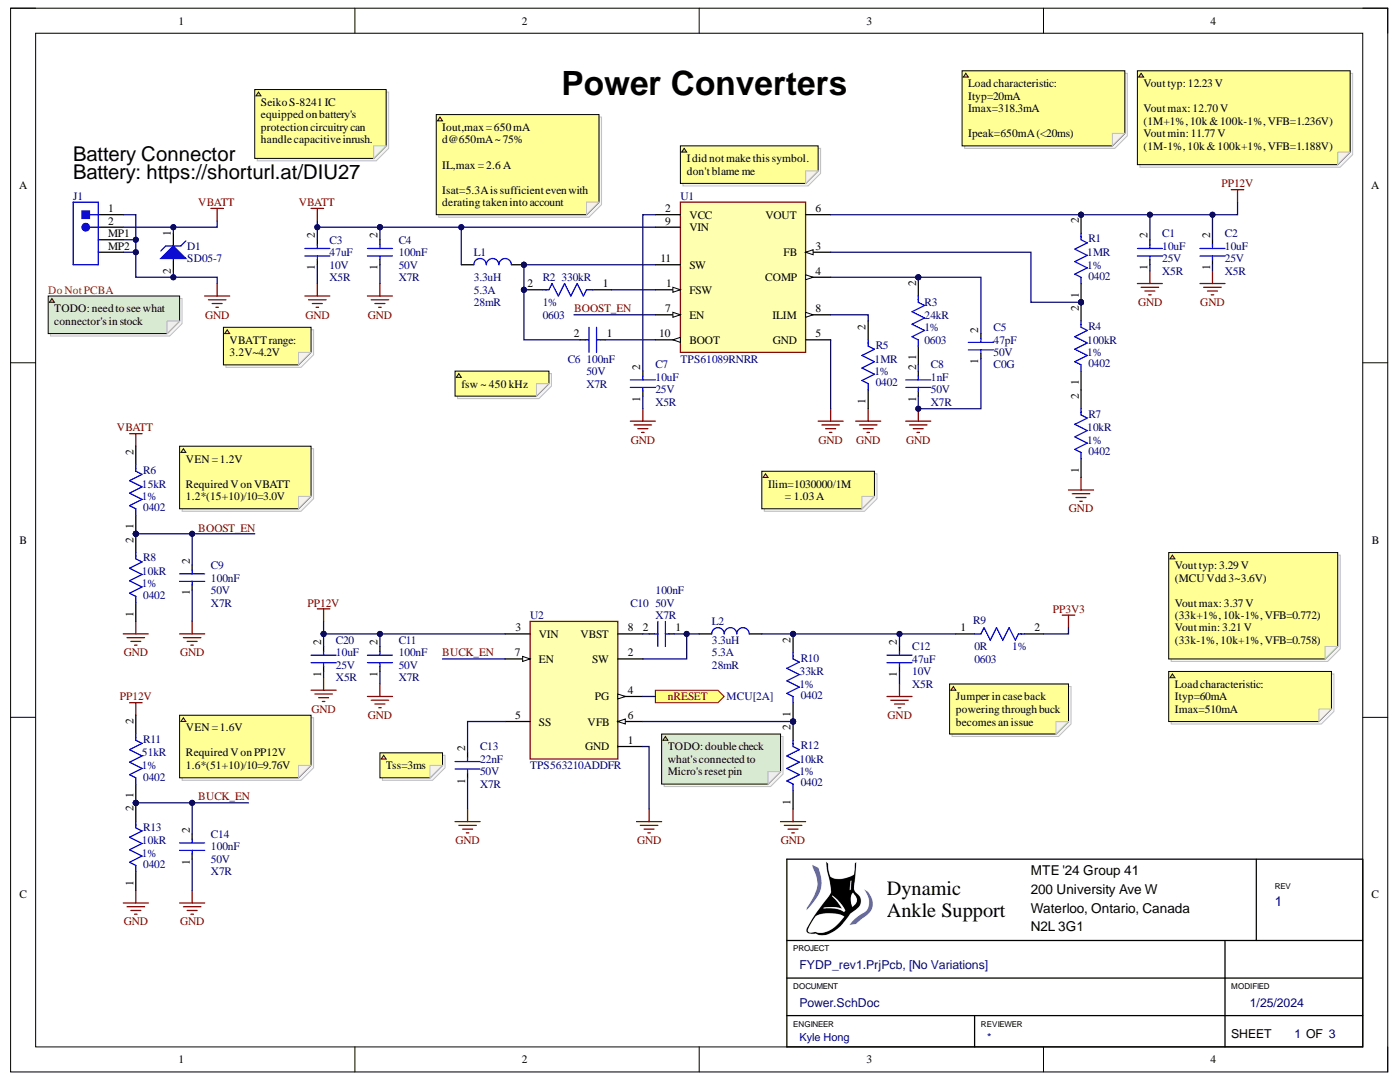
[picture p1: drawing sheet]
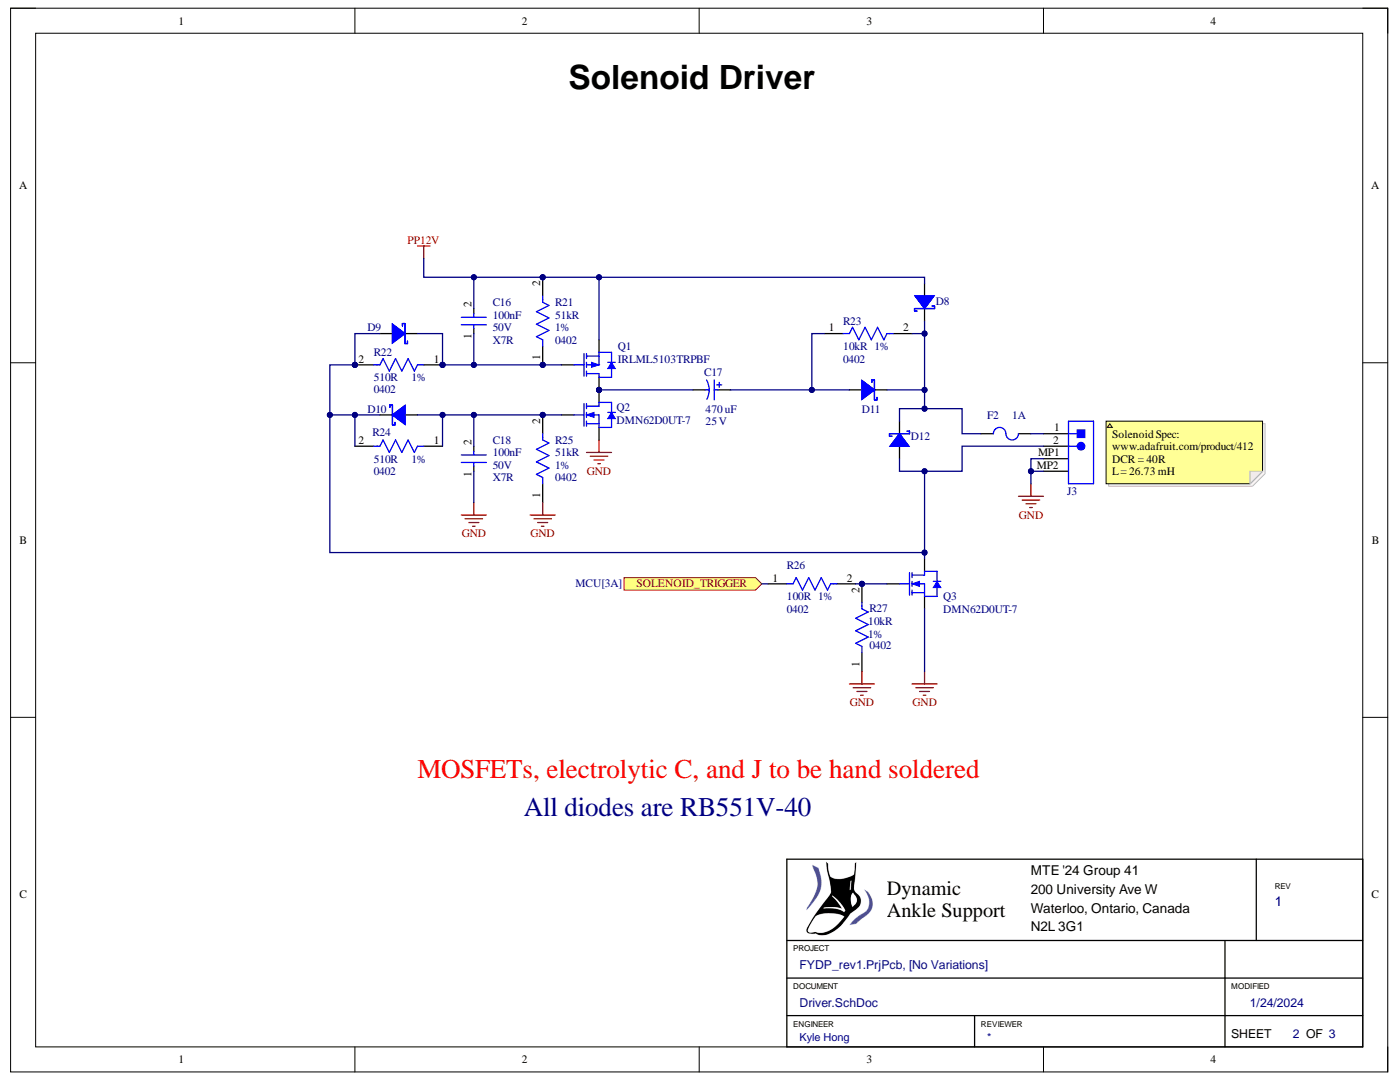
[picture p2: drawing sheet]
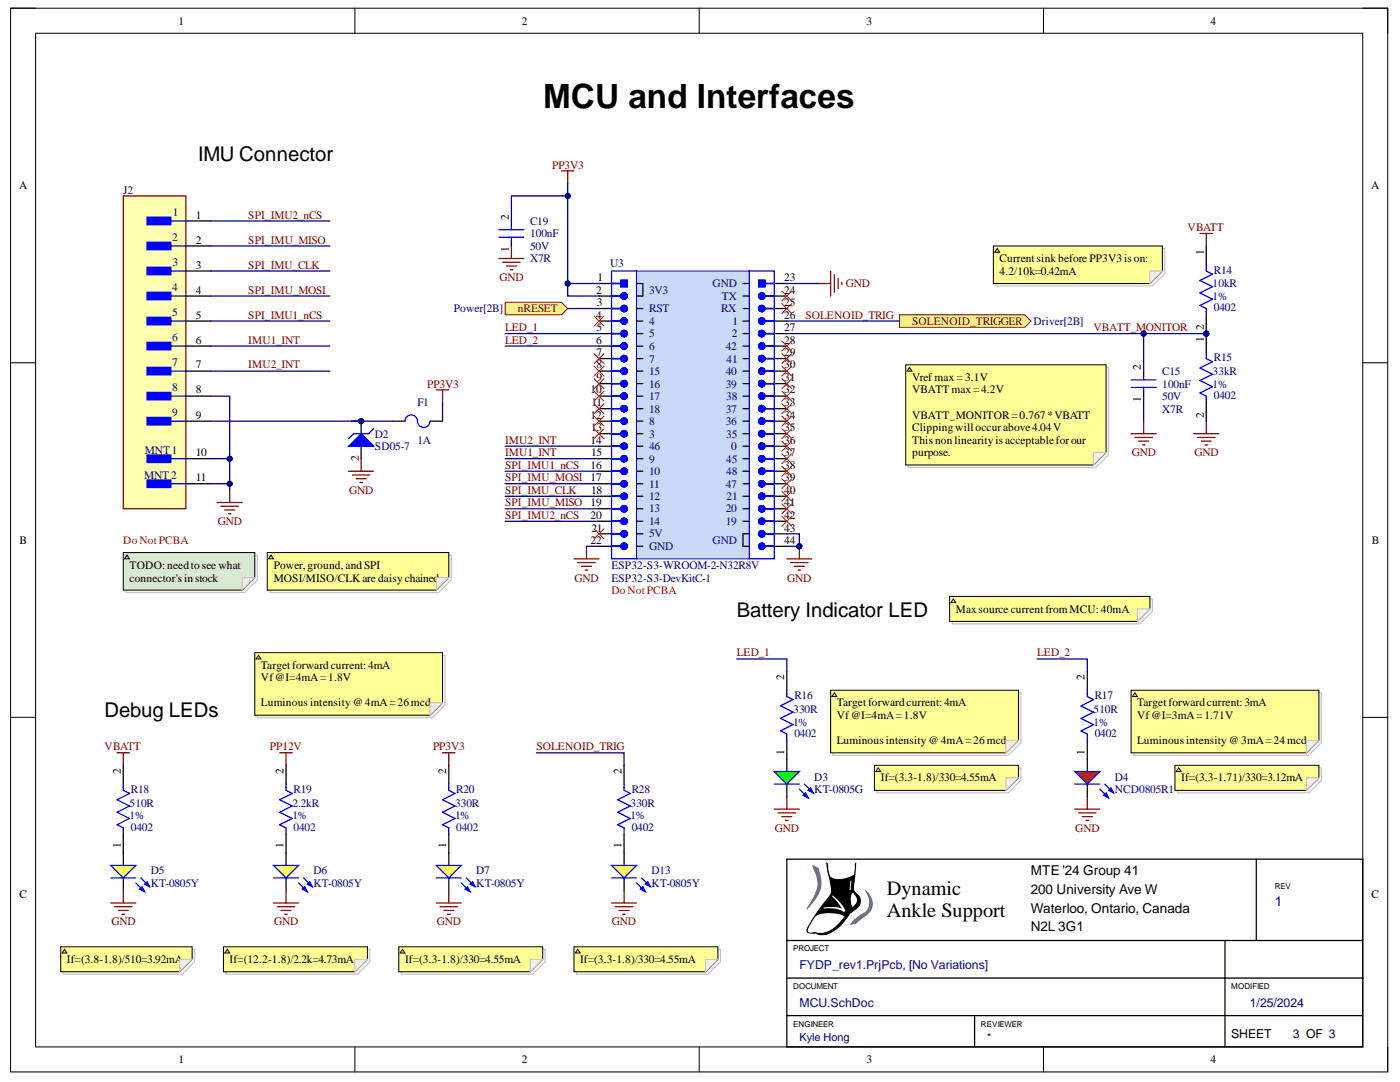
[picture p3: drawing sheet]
# Altium project FYDP_rev1.PrjPcb
3 sheets, 74 parts. Net scope: flat (ports and power ports of the same name join across sheets).
Board files: FYDP_rev1.PcbDoc, FYDP_rev1_revised_Cout.PcbDoc
Sheets:
  Power.SchDoc
  Driver.SchDoc
  MCU.SchDoc

## Sheet Power.SchDoc: Power Converters
size 279 x 215 mm; DrawnBy: Kyle Hong; Engineer: Kyle Hong; Revision: 1; SheetNumber: 1; SheetTotal: 3

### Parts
C1  Dielectric: X5R  Voltage Rating: 25V  Capacitance: 10uF  [CAP0805]  (hidden comment: CL21A106KAYNNNE)
C2  Dielectric: X5R  Voltage Rating: 25V  Capacitance: 10uF  [CAP0805]  (hidden comment: CL21A106KAYNNNE)
C3  Dielectric: X5R  Voltage Rating: 10V  Capacitance: 47uF  [CAP1206]  (hidden comment: CL31A476MPHNNNE)
C4  Dielectric: X7R  Voltage Rating: 50V  Capacitance: 100nF  [CAP0402]  (hidden comment: CL05B104KB54PNC)
C5  Dielectric: C0G  Voltage Rating: 50V  Capacitance: 47pF  [CAP0402]  (hidden comment: 0402CG470J500NT)
C6  Dielectric: X7R  Voltage Rating: 50V  Capacitance: 100nF  [CAP0402]  (hidden comment: CL05B104KB54PNC)
C7  Dielectric: X5R  Voltage Rating: 25V  Capacitance: 10uF  [CAP0805]  (hidden comment: CL21A106KAYNNNE)
C8  Dielectric: X7R  Voltage Rating: 50V  Capacitance: 1nF  [CAP0402]  (hidden comment: 0402B102K500NT)
C9  Dielectric: X7R  Voltage Rating: 50V  Capacitance: 100nF  [CAP0402]  (hidden comment: CL05B104KB54PNC)
C10  Dielectric: X7R  Voltage Rating: 50V  Capacitance: 100nF  [CAP0402]  (hidden comment: CL05B104KB54PNC)
C11  Dielectric: X7R  Voltage Rating: 50V  Capacitance: 100nF  [CAP0402]  (hidden comment: CL05B104KB54PNC)
C12  Dielectric: X5R  Voltage Rating: 10V  Capacitance: 47uF  [CAP1206]  (hidden comment: CL31A476MPHNNNE)
C13  Dielectric: X7R  Voltage Rating: 50V  Capacitance: 22nF  [CAP0402]  (hidden comment: 0402B223K500NT)
C14  Dielectric: X7R  Voltage Rating: 50V  Capacitance: 100nF  [CAP0402]  (hidden comment: CL05B104KB54PNC)
C20  Dielectric: X5R  Voltage Rating: 25V  Capacitance: 10uF  [CAP0805]  (hidden comment: CL21A106KAYNNNE)
D1  SD05-7  [SD05-7]
J1  S2B-PH-SM4-TB(LF)(SN)  [JST- S2B-PH-SM4-TB(LF)(SN)-2_V]  (value not drawn)
L1  DC Resistance: 28mR  Isat(min): 5.3A  Inductance: 3.3uH  [TMPA0503S-3R3MN-D]  (hidden comment: TMPA0503S-3R3MN-D)
L2  DC Resistance: 28mR  Isat(min): 5.3A  Inductance: 3.3uH  [TMPA0503S-3R3MN-D]  (hidden comment: TMPA0503S-3R3MN-D)
R1  Tolerance: 1%  Resistance: 1MR  Package: 0402  [RES0402]  (hidden comment: 0402WGF1004TCE)
R2  Tolerance: 1%  Resistance: 330kR  Package: 0603  [RES0603]  (hidden comment: 0603WAF3303T5E)
R3  Tolerance: 1%  Resistance: 24kR  Package: 0603  [RES0603]  (hidden comment: 0603WAF2402T5E)
R4  Tolerance: 1%  Resistance: 100kR  Package: 0402  [RES0402]  (hidden comment: 0402WGF1003TCE)
R5  Tolerance: 1%  Resistance: 1MR  Package: 0402  [RES0402]  (hidden comment: 0402WGF1004TCE)
R6  Tolerance: 1%  Resistance: 15kR  Package: 0402  [RES0402]  (hidden comment: 0402WGF1502TCE)
R7  Tolerance: 1%  Resistance: 10kR  Package: 0402  [RES0402]  (hidden comment: 0402WGF1002TCE)
R8  Tolerance: 1%  Resistance: 10kR  Package: 0402  [RES0402]  (hidden comment: 0402WGF1002TCE)
R9  Tolerance: 1%  Resistance: 0R  Package: 0603  [RES0603]  (hidden comment: 0603WAF0000T5E)
R10  Tolerance: 1%  Resistance: 33kR  Package: 0402  [RES0402]  (hidden comment: 0402WGF3302TCE)
R11  Tolerance: 1%  Resistance: 51kR  Package: 0402  [RES0402]  (hidden comment: 0402WGF5102TCE)
R12  Tolerance: 1%  Resistance: 10kR  Package: 0402  [RES0402]  (hidden comment: 0402WGF1002TCE)
R13  Tolerance: 1%  Resistance: 10kR  Package: 0402  [RES0402]  (hidden comment: 0402WGF1002TCE)
U1  TPS61089RNRR  [FP-RNR0011A-MFG]
U2  TPS563210ADDFR  [TPS563210ADDFR]

### Ports
nRESET (out, see MCU[2A])

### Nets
GND: C1.1 C2.1 C3.1 C4.1 C5.1 C7.1 C8.1 C9.1 C11.1 C12.1 C13.1 C14.1 C20.1 D1.2 J1.1 J1.MP1 J1.MP2 R5.1 R7.1 R8.1 R12.1 R13.1 U1.5(GND) U2.1(GND)
PP3V3: R9.2
PP12V: C1.2 C2.2 C11.2 C20.2 R1.2 R11.2 U1.6(VOUT) U2.3(VIN)
VBATT: C3.2 C4.2 D1.1 J1.2 L1.1 R6.2 U1.9(VIN)
BOOST_EN: C9.2 R6.1 R8.2 U1.7(EN)
BUCK_EN: C14.2 R11.1 R13.2 U2.7(EN)
NetC5_2: C5.2 R3.2 U1.4(COMP)
NetC6_1: C6.1 U1.10(BOOT)
NetC6_2: C6.2 L1.2 R2.2 U1.11(SW)
NetC7_2: C7.2 U1.2(VCC)
NetC8_2: C8.2 R3.1
NetC10_1: C10.1 L2.1 U2.2(SW)
NetC10_2: C10.2 U2.8(VBST)
NetC12_2: C12.2 L2.2 R9.1 R10.2
NetC13_2: C13.2 U2.5(SS)
NetR1_1: R1.1 R4.2 U1.3(FB)
NetR2_1: R2.1 U1.1(FSW)
NetR4_1: R4.1 R7.2
NetR5_2: R5.2 U1.8(ILIM)
NetR10_1: R10.1 R12.2 U2.6(VFB)
NetU2_4: U2.4(PG) ; port nRESET

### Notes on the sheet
- Power Converters
- Seiko S-8241 IC equipped on battery's protection circuitry can handle capacitive inrush.
- Load characteristic:
  Ityp=20mA
  Imax=318.3mA
  Ipeak=650mA (<20ms)
- Battery Connector
- (near J1) Battery: https://shorturl.at/DIU27
- Iout,max = 650 mA
  d@650mA ~ 75%
  IL,max = 2.6 A
  Isat=5.3A is sufficient even with derating taken into account
- Vout typ: 12.23 V
  Vout max: 12.70 V
  (1M+1%, 10k & 100k-1%, VFB=1.236V)
  Vout min: 11.77 V
  (1M-1%, 10k & 100k+1%, VFB=1.188V)
- (near J1) Do Not PCBA
- TODO: need to see what connector's in stock
- VBATT range: 3.2V~4.2V
- (near C6) fsw ~ 450 kHz
- VEN = 1.2V
  Required V on VBATT
  1.2*(15+10)/10=3.0V
- Ilim=1030000/1M
  = 1.03 A
- Vout typ: 3.29 V
  (MCU Vdd 3~3.6V)
  Vout max: 3.37 V
  (33k+1%, 10k-1%, VFB=0.772)
  Vout min: 3.21 V
  (33k-1%, 10k+1%, VFB=0.758)
- Load characteristic:
  Ityp=60mA
  Imax=510mA
- VEN = 1.6V
  Required V on PP12V
  1.6*(51+10)/10=9.76V
- (near C13) Tss=3ms
- Jumper in case back powering through buck becomes an issue

## Sheet Driver.SchDoc
size 279 x 215 mm; Engineer: Kyle Hong; Revision: 1; SheetNumber: 2; SheetTotal: 3

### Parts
C16  Dielectric: X7R  Voltage Rating: 50V  Capacitance: 100nF  [CAP0402]  (hidden comment: CL05B104KB54PNC)
C17  Rated Capacitance: 470 uF  Rated Voltage: 25 V  [NIC-CAPA2-10X10_V]  (hidden comment: UUD1E471MNL1GS)
C18  Dielectric: X7R  Voltage Rating: 50V  Capacitance: 100nF  [CAP0402]  (hidden comment: CL05B104KB54PNC)
D8  RB551V-40  [SOD-323]  (value not drawn)
D9  RB551V-40  [SOD-323]  (value not drawn)
D10  RB551V-40  [SOD-323]  (value not drawn)
D11  RB551V-40  [SOD-323]  (value not drawn)
D12  RB551V-40  [SOD-323]  (value not drawn)
F2  Current Rating: 1A  [FUSE_0603]  (hidden comment: 0467001.NRHF)
J3  S2B-PH-SM4-TB(LF)(SN)  [JST- S2B-PH-SM4-TB(LF)(SN)-2_V]  (value not drawn)
Q1  IRLML5103TRPBF  [SOT23-3]
Q2  DMN62D0UT-7  [SOT-523]
Q3  DMN62D0UT-7  [SOT-523]
R21  Tolerance: 1%  Resistance: 51kR  Package: 0402  [RES0402]  (hidden comment: 0402WGF5102TCE)
R22  Tolerance: 1%  Resistance: 510R  Package: 0402  [RES0402]  (hidden comment: 0402WGF5100TCE)
R23  Tolerance: 1%  Resistance: 10kR  Package: 0402  [RES0402]  (hidden comment: 0402WGF1002TCE)
R24  Tolerance: 1%  Resistance: 510R  Package: 0402  [RES0402]  (hidden comment: 0402WGF5100TCE)
R25  Tolerance: 1%  Resistance: 51kR  Package: 0402  [RES0402]  (hidden comment: 0402WGF5102TCE)
R26  Tolerance: 1%  Resistance: 100R  Package: 0402  [RES0402]  (hidden comment: 0402WGF1000TCE)
R27  Tolerance: 1%  Resistance: 10kR  Package: 0402  [RES0402]  (hidden comment: 0402WGF1002TCE)

### Ports
SOLENOID_TRIGGER (in, see MCU[3A])

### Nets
GND: C18.1 J3.MP1 J3.MP2 Q2.2(SOURCE) Q3.2(SOURCE) R25.1 R27.1
PP12V: C16.2 D8.2(Anode) Q1.2(Source) R21.2
SOLENOID_TRIG: R26.1 ; port SOLENOID_TRIGGER
NetC16_1: C16.1 D9.1(Cathode) Q1.1(Gate) R21.1 R22.1
NetC17_1: C17.1 D11.2(Anode) R23.1
NetC17_2: C17.2 Q1.3(Drain) Q2.3(DRAIN)
NetC18_2: C18.2 D10.2(Anode) Q2.1(GATE) R24.1 R25.2
NetD8_1: D8.1(Cathode) D11.1(Cathode) D12.1(Cathode) F2.1 R23.2
NetD9_2: D9.2(Anode) D10.1(Cathode) D12.2(Anode) J3.2 Q3.3(DRAIN) R22.2 R24.2
NetF2_2: F2.2 J3.1
NetQ3_1: Q3.1(GATE) R26.2 R27.2

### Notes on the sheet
- Solenoid Driver
- (near J3) Solenoid Spec:
  www.adafruit.com/product/412
  DCR = 40R
  L = 26.73 mH
- MOSFETs, electrolytic C, and J to be hand soldered
- All diodes are RB551V-40

## Sheet MCU.SchDoc
size 279 x 215 mm; Engineer: Kyle Hong; Revision: 1; SheetNumber: 3; SheetTotal: 3

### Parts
C15  Dielectric: X7R  Voltage Rating: 50V  Capacitance: 100nF  [CAP0402]  (hidden comment: CL05B104KB54PNC)
C19  Dielectric: X7R  Voltage Rating: 50V  Capacitance: 100nF  [CAP0402]  (hidden comment: CL05B104KB54PNC)
D2  SD05-7  [SD05-7]
D3  KT-0805G  [LED_0805_GREEN]
D4  NCD0805R1  [LED_0805_RED]
D5  KT-0805Y  [LED_0805_YELLOW]
D6  KT-0805Y  [LED_0805_YELLOW]
D7  KT-0805Y  [LED_0805_YELLOW]
D13  KT-0805Y  [LED_0805_YELLOW]
F1  Current Rating: 1A  [FUSE_0603]  (hidden comment: 0467001.NRHF)
J2  S9B-PH-SM4-TB(LF)(SN)  [FP-S9B-PH-SM4-TB_LF_SN-MFG]  (value not drawn)
R14  Tolerance: 1%  Resistance: 10kR  Package: 0402  [RES0402]  (hidden comment: 0402WGF1002TCE)
R15  Tolerance: 1%  Resistance: 33kR  Package: 0402  [RES0402]  (hidden comment: 0402WGF3302TCE)
R16  Tolerance: 1%  Resistance: 330R  Package: 0402  [RES0402]  (hidden comment: 0402WGF3300TCE)
R17  Tolerance: 1%  Resistance: 510R  Package: 0402  [RES0402]  (hidden comment: 0402WGF5100TCE)
R18  Tolerance: 1%  Resistance: 510R  Package: 0402  [RES0402]  (hidden comment: 0402WGF5100TCE)
R19  Tolerance: 1%  Resistance: 2.2kR  Package: 0402  [RES0402]  (hidden comment: 0402WGF2201TCE)
R20  Tolerance: 1%  Resistance: 330R  Package: 0402  [RES0402]  (hidden comment: 0402WGF3300TCE)
R28  Tolerance: 1%  Resistance: 330R  Package: 0402  [RES0402]  (hidden comment: 0402WGF3300TCE)
U3  Dev Kit Part Number: ESP32-S3-DevKitC-1  [EPS32-S3-DevKitC]  (hidden comment: ESP32-S3-WROOM-2-N32R8V)

### Ports
nRESET (in, see Power[2B]), SOLENOID_TRIGGER (out, see Driver[2B])

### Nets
GND: C15.1 C19.1 D2.2 D3.1(K) D4.1(K) D5.1(K) D6.1(K) D7.1(K) D13.1(K) J2.8 J2.10(MNT_1) J2.11(MNT_2) R15.2 U3.22 U3.23 U3.43 U3.44
PP3V3: C19.2 F1.2 R20.2 U3.1 U3.2
PP12V: R19.2
VBATT: R14.1 R18.2
IMU1_INT: J2.6 U3.15
IMU2_INT: J2.7 U3.14
LED_1: R16.2 U3.5
LED_2: R17.2 U3.6
SOLENOID_TRIG: R28.2 U3.26 ; port SOLENOID_TRIGGER
SPI_IMU1_nCS: J2.5 U3.16
SPI_IMU2_nCS: J2.1 U3.20
SPI_IMU_CLK: J2.3 U3.18
SPI_IMU_MISO: J2.2 U3.19
SPI_IMU_MOSI: J2.4 U3.17
VBATT_MONITOR: C15.2 R14.2 R15.1 U3.27
NetD2_1: D2.1 F1.1 J2.9
NetD3_2: D3.2(A) R16.1
NetD4_2: D4.2(A) R17.1
NetD5_2: D5.2(A) R18.1
NetD6_2: D6.2(A) R19.1
NetD7_2: D7.2(A) R20.1
NetD13_2: D13.2(A) R28.1
NetU2_4: U3.3 ; port nRESET

Not connected (* = marked no-connect by the designer): U3 4* 7(6)* 8(6)* 9* 10* 11* 12* 13* 21* 24* 25* 28* 29* 30* 31* 32* 33* 34* 35* 36* 37* 38* 39* 40* 41* 42*

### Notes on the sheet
- MCU and Interfaces
- IMU Connector
- (near R14) Current sink before PP3V3 is on:
  4.2/10k=0.42mA
- (near C15) Vref max = 3.1V
  VBATT max = 4.2V
  VBATT_MONITOR = 0.767 * VBATT
  Clipping will occur above 4.04 V
  This non linearity is acceptable for our purpose.
- Do Not PCBA
- TODO: need to see what connector's in stock
- Power, ground, and SPI MOSI/MISO/CLK are daisy chained
- (near U3) Do Not PCBA
- Battery Indicator LED
- Max source current from MCU: 40mA
- Debug LEDs
- Target forward current: 4mA
  Vf @I=4mA = 1.8V
  Luminous intensity @ 4mA = 26 mcd
- Target forward current: 3mA
  Vf @I=3mA = 1.71V
  Luminous intensity @ 3mA = 24 mcd
- If=(3.3-1.8)/330=4.55mA
- If=(3.3-1.71)/330=3.12mA
- If=(3.8-1.8)/510=3.92mA
- If=(12.2-1.8)/2.2k=4.73mA

## Nets that join several sheets
GND: Power (24 pins), Driver (7 pins), MCU (17 pins)
PP3V3: Power (R9.2), MCU (5 pins)
PP12V: Power (8 pins), Driver (C16.2 D8.2 Q1.2 R21.2), MCU (R19.2)
VBATT: Power (7 pins), MCU (R14.1 R18.2)
NetU2_4: Power (U2.4), MCU (U3.3)
SOLENOID_TRIG: Driver (R26.1), MCU (R28.2 U3.26)
